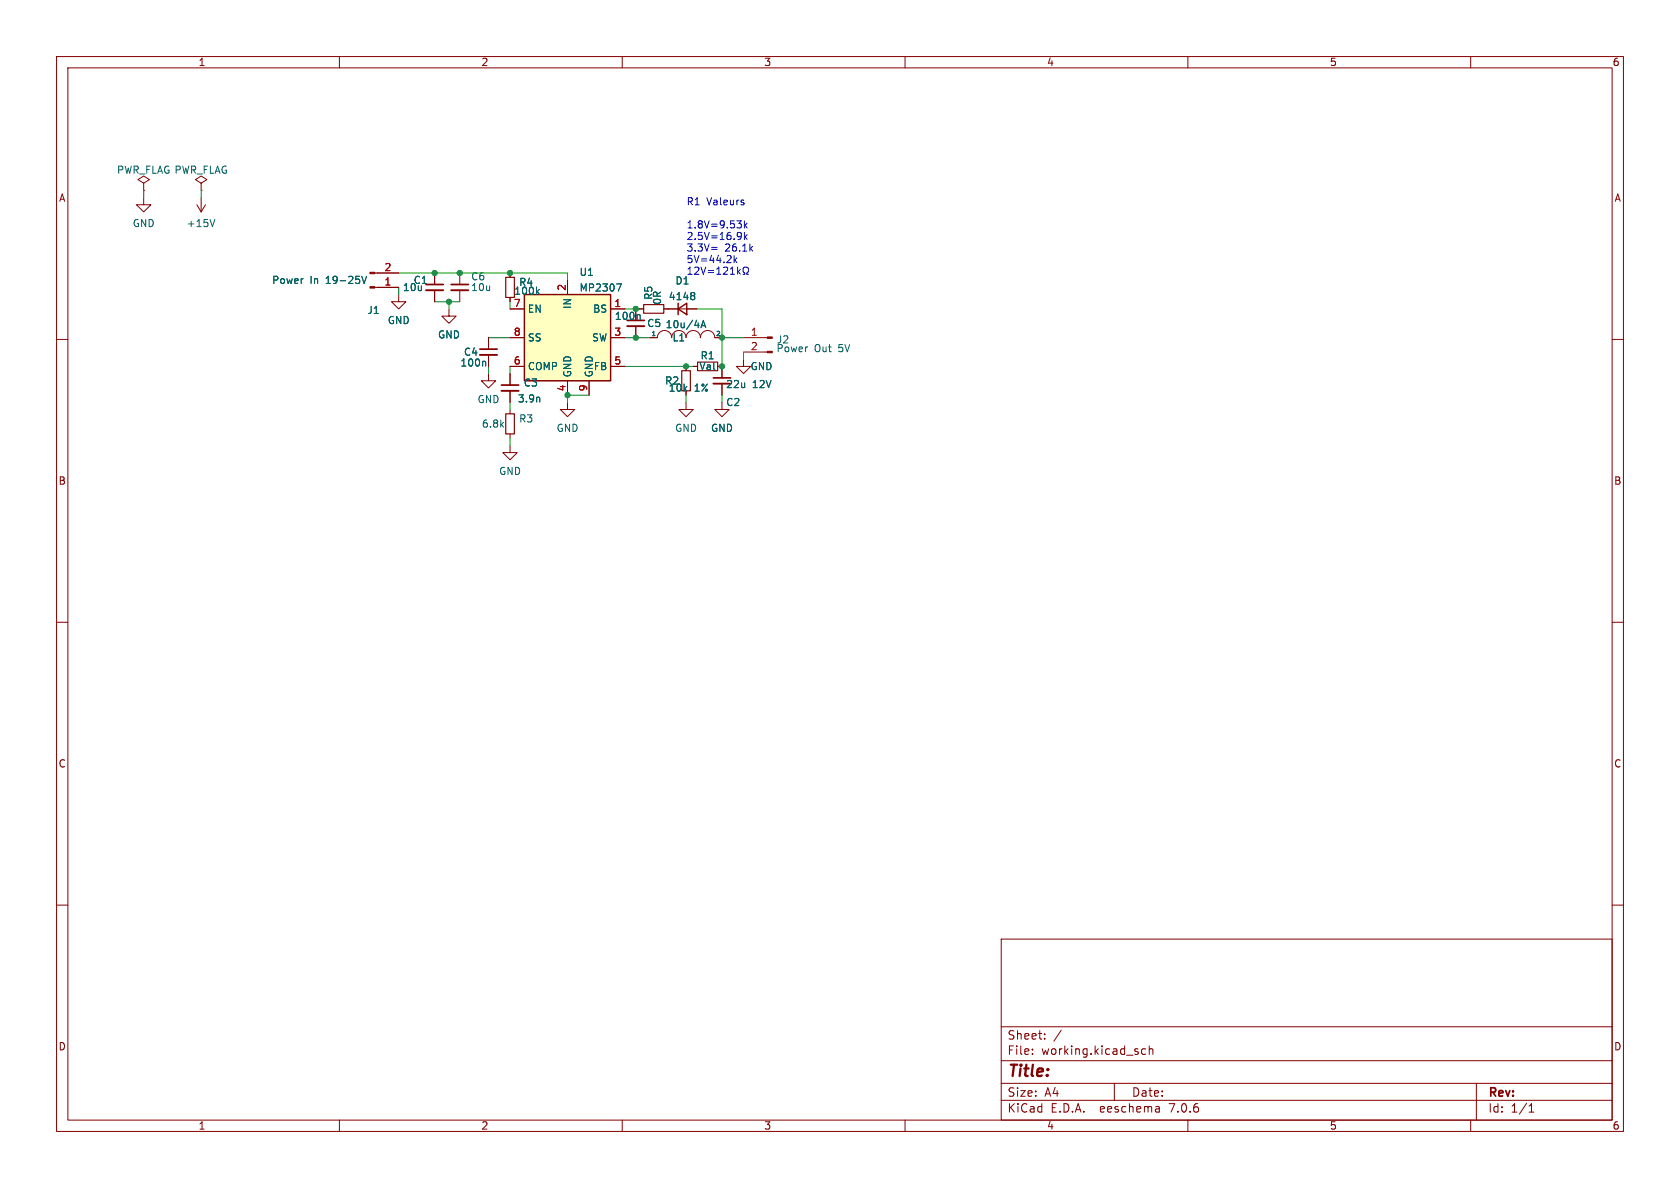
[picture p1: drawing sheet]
<svg xmlns="http://www.w3.org/2000/svg" width="297mm" height="210mm" viewBox="0 0 297 210" stroke-linecap="round" stroke-linejoin="round" font-family="sans-serif">
<g fill="none" stroke="#840000" stroke-width=".18">
<path d="M10 10h277v190h-277zM12 12h273v186h-273zM60 10v2M110 10v2M160 10v2M210 10v2M260 10v2M25.4 34.9v1.3h1.3l-1.3 1.3-1.3-1.3h1.3M25.4 32.4l1-.6-1-.7-1 .7 1 .6v1.3M25.4 33.7h.1M34.8 36.2l.8 1.3M35.6 32.4l1-.6-1-.7-1.1 .7 1.1 .6v1.3"/>
<path d="M35.6 33.7h.1M35.6 34.9v2.6M36.3 36.2l-.7 1.3M10 60h2M66.3 48.3h4.2M66.3 50.8h4.2M70.5 52.1v1.2h1.3l-1.3 1.3-1.3-1.3h1.3M76.8 48.3v2M76.8 51.3v2M79.4 54.6v1.3h1.2l-1.2 1.3-1.3-1.3h1.3M81.3 48.3v2M81.3 51.3v2"/>
<path d="M86.4 59.7v2M90.2 48.3v.7M90.2 52.6v.7M90.2 54.6h2.5M90.2 59.7h2.5M100.3 49.5v2.6M107.9 54.6h2.6M107.9 59.7h2.6M112.4 54.6v2M112.4 57.7v2M113 54.6h.8M114.9 59.7h1.3a1.27 1.27 0 0 1 1.3-1.3 1.27 1.27 0 0 1 1.2 1.3 1.27 1.27 0 0 1 1.3-1.3 1.27 1.27 0 0 1 1.3 1.3 1.27 1.27 0 0 1 1.3-1.3 1.27 1.27 0 0 1 1.2 1.3 1.27 1.27 0 0 1 1.3-1.3 1.27 1.27 0 0 1 1.3 1.3h1.2"/>
<path d="M117.3 54.6h5.9M131.4 59.7h4.3M285 60h2M86.4 66v1.3h1.2l-1.2 1.3-1.3-1.3h1.3M86.4 62.7v2.1M90.2 78.7v1.3h1.2l-1.2 1.3-1.3-1.3h1.3M90.2 66v2.1M90.2 69.1v2M90.2 72.4v.8M90.2 76.7v.8M90.2 64.8h2.5M100.3 71.1v1.3h1.3l-1.3 1.3-1.2-1.3h1.2"/>
<path d="M100.3 67.3v2.6M104.1 67.3v2.6M107.9 64.8h2.6M121.3 71.1v1.3h1.3l-1.3 1.3-1.3-1.3h1.3M121.3 64.8v.7M122.6 64.8h.7M126.9 64.8h.7v2M127.6 71.1v1.3h1.3l-1.3 1.3-1.2-1.3h1.2M127.6 67.8v2.1M131.4 63.5v1.3h1.3l-1.3 1.2-1.2-1.2h1.2M131.4 62.2h4.3M10 110h2"/>
<path d="M285 110h2M10 160h2M285 160h2M177 166h108v32h-108zM60 198v2M110 198v2M160 198v2M177 194.5h108M177 191.5h108M177 187.5h108M177 181.5h108M182.5 186.3v.1"/>
<path d="M182.5 185.5v.1M184.7 183.6v.1M184.7 182.8v.1M187.6 182.1l-1.3 2M197 191.5v3M202.5 185.5l-.4-.1-.3 .3v.4l.2 .2h.5M203.2 185.5l.2-.1 .3 .1 .1 .9M203.2 184.9v1.5M204.9 195.7l.1 .9M205 196.5l-.2 .1M205 196h-.2M210 198v2"/>
<path d="M260 198v2M261 191.5v6.5M270.3 196.6h.9M270.3 195.5l.4-.4v1.5"/>
</g>
<path d="M89.4 49h1.5v3.6h-1.5zM113.8 53.8h3.5v1.6h-3.5zM89.4 73.2h1.5v3.5h-1.5zM120.5 65.5h1.5v3.6h-1.5zM123.3 64h3.6v1.5h-3.6z" fill="none" stroke="#840000" stroke-width=".2"/>
<path d="M75.3 51.3h3.1M79.8 51.3h3M110.9 57.7h3M84.8 62.7h3.1M88.6 69.1h3.1M126.1 67.8h3.1" fill="none" stroke="#840000" stroke-width=".33"/>
<path d="M75.3 50.3h3.1M79.8 50.3h3M110.9 56.6h3M84.8 61.7h3.1M88.6 68.1h3.1M126.1 66.8h3.1" fill="none" stroke="#840000" stroke-width=".3"/>
<path d="M38 38.8l-.4 1.3M64 48.8l.4 1.3 .4-1.3M95 51.5l.3 .5M95.3 51.2l-.5 .5M109 50.2h.8l-.5 1.3M113 55.6l.2 .2v.7M122.6 51.7l.2 .3-.2 .3 .2 .2v.2l-.2 .3M123.9 57.9l.4-1.2 .5 1.2M124 57.6h.6M85.7 63.9l.2 .1v.7M95.4 70.3v.8" fill="none" stroke="#006464" stroke-width=".18"/>
<g fill="#840000" stroke="#840000" stroke-width=".18">
<path d="M65.4 48.1h.9v.3h-.9z"/>
<path d="M65.4 50.7h.9v.2h-.9z"/>
<path d="M135.7 62.1h.8v.3h-.8z"/>
<path d="M135.7 59.6h.8v.2h-.8z"/>
</g>
<path d="M92.7 52.1h15.2v15.2h-15.2z" fill="#ffffc2" stroke="#ffffc2" stroke-width=".18"/>
<path d="M92.7 52.1h15.2v15.2h-15.2zM119.9 54.6l1.5-1v2zM119.9 53.6v2" fill="none" stroke="#840000" stroke-width=".25"/>
<g fill="none" stroke="#0000c2" stroke-width=".18">
<path d="M130.3 39h.8l-.5 .5M130.8 39.5l.3 .3v.3l-.3 .2M131.5 35.9v.3M131.6 39v1.3M131.7 39.8l.4 .5M132.1 39.5l-.5 .4M121.6 48.5h.8M121.6 47.6l.4-.4v1.3M123 47.2l-.2 .1M123.3 47.2l.3 .3-.1 .3-.7 .7h.8M123.9 47.2l.4 1.3 .5-1.3M125.2 47.8h1"/>
<path d="M125.2 48.2h1M125.8 43.7h1M125.8 44.1h1M126.7 48.5h.7M126.7 47.6l.4-.4v1.3M128.1 47.2l-.2 .1M128.4 47.2l.2 .3v.3l-.7 .7h.7M129.1 48.5h.8M129.1 47.6l.4-.4v1.3M129.8 45.2v1.2M129.9 46l.4 .4M130.3 45.6l-.5 .5"/>
<path d="M130.4 47.2v1.3M130.5 48l.4 .5M130.8 41.1l.2 .1a1.07 1.07 0 0 1-.1 1M130.9 47.6l-.5 .5M131.1 41.6l-.3 .3M131.4 48.5h.3v-.3a.54 .54 0 0 1-.3-.7 .54 .54 0 0 1 .7-.2 .58 .58 0 0 1-.1 .9v.3h.3M131.6 41.1v1.2M131.7 41.9l.4 .4M132.1 41.5l-.5 .5"/>
</g>
<g fill="none" stroke="#009600" stroke-width=".18">
<path d="M25.4 33.7v1.2M35.6 33.7v1.2M70.5 48.3h29.8v1.2M70.5 50.8v1.3M76.8 53.3h4.5M79.4 53.3v1.3M86.4 59.7h3.8M90.2 53.3v1.3M110.5 59.7h4.4M110.5 54.6h2.5M123.2 54.6h4.4v10.2M127.6 59.7h3.8"/>
<path d="M86.4 64.8v1.2M90.2 64.8v1.2M90.2 71.1v1.3M90.2 77.5v1.2M104.1 69.9h-3.8v1.2M110.5 64.8h12.1M121.3 69.9v1.2M127.6 69.9v1.2M131.4 62.2v1.3"/>
</g>
<g fill="#009600" stroke="#009600" stroke-width=".18">
<circle cx="90.2" cy="48.3" r=".46"/>
<circle cx="76.8" cy="48.3" r=".46"/>
<circle cx="81.3" cy="48.3" r=".46"/>
<circle cx="79.4" cy="53.3" r=".46"/>
<circle cx="112.4" cy="59.7" r=".46"/>
<circle cx="100.3" cy="69.9" r=".46"/>
<circle cx="112.4" cy="54.6" r=".46"/>
<circle cx="127.6" cy="64.8" r=".46"/>
<circle cx="127.6" cy="59.7" r=".46"/>
<circle cx="121.3" cy="64.8" r=".46"/>
</g>
<text font-size="2.8" fill="#840000" x="178" y="190.9">Title:</text>
<g font-size="2.1" fill="#840000">
<text x="178" y="184">Sheet:</text>
<text x="178" y="186.7">File:</text>
<text x="184.1" y="186.7">working.kicad_sch</text>
<text x="178" y="196.9">KiCad</text>
<text x="178" y="194.1">Size:</text>
<text x="184.7" y="194.1">A4</text>
<text x="185.7" y="196.9">E.D.A.</text>
<text x="194.6" y="196.9">eeschema</text>
<text x="200" y="194.1">Date:</text>
<text x="207" y="196.9">7.0.6</text>
<text x="263" y="194.3">Rev:</text>
<text x="263" y="196.9">Id:</text>
<text x="267.1" y="196.9">1/1</text>
</g>
<g font-size="1.8" fill="#840000">
<text x="35" y="11.9">1</text>
<text x="85" y="11.9">2</text>
<text x="135" y="11.9">3</text>
<text x="185" y="11.9">4</text>
<text x="235" y="11.9">5</text>
<text x="285" y="11.9">6</text>
<text x="10.3" y="35.9">A</text>
<text x="285.3" y="35.9">A</text>
<text x="118.1" y="69.4">10k</text>
<text x="10.3" y="85.9">B</text>
<text x="285.3" y="85.9">B</text>
<text x="10.3" y="135.9">C</text>
<text x="285.3" y="135.9">C</text>
<text x="10.3" y="185.9">D</text>
<text x="285.3" y="185.9">D</text>
<text x="35" y="199.9">1</text>
<text x="85" y="199.9">2</text>
<text x="135" y="199.9">3</text>
<text x="185" y="199.9">4</text>
<text x="235" y="199.9">5</text>
<text x="285" y="199.9">6</text>
</g>
<g font-size="1.8" fill="#006464">
<text x="20.6" y="30.9">PWR_FLAG PWR_FLAG</text>
<text x="23.4" y="40.4">GND</text>
<text x="32.9" y="40.4">+15V</text>
<text x="48" y="50.4">Power</text>
<text x="54.8" y="50.4">In</text>
<text x="57.7" y="50.4">19-25V</text>
<text x="71.1" y="51.7">10u</text>
<text x="73" y="50.4">C1</text>
<text x="83.2" y="49.8">C6</text>
<text x="83.2" y="51.7">10u</text>
<text x="90.8" y="52.3">100k</text>
<text x="91.7" y="50.8">R4</text>
<text x="102.4" y="49">U1</text>
<text x="102.4" y="51.7">MP2307</text>
<text x="115.5" y="53.1" transform="rotate(-90 115.5 53.1)">R5</text>
<text x="117.1" y="54" transform="rotate(-90 117.1 54)">0R</text>
<text x="118.1" y="53.3">4148</text>
<text x="119.3" y="50.5">D1</text>
<text x="64.8" y="55.7">J1</text>
<text x="68.4" y="57.5">GND</text>
<text x="93.2" y="55.5">EN</text>
<text x="101.2" y="54.7" transform="rotate(-90 101.2 54.7)">IN</text>
<text x="104.8" y="55.5">BS</text>
<text x="108.6" y="56.7">100n</text>
<text x="114.3" y="58">C5</text>
<text x="117.6" y="58.2">10u/4A</text>
<text x="77.3" y="60">GND</text>
<text x="81.3" y="65">100n</text>
<text x="81.9" y="63.1">C4</text>
<text x="93.2" y="65.6">COMP</text>
<text x="93.2" y="60.6">SS</text>
<text x="104.6" y="60.6">SW</text>
<text x="104.9" y="65.6">FB</text>
<text x="118.8" y="60.6">L1</text>
<text x="123.5" y="65.6">Val</text>
<text x="123.8" y="63.7">R1</text>
<text x="132.6" y="65.6">GND</text>
<text x="137.2" y="62.5">Power</text>
<text x="137.2" y="60.9">J2</text>
<text x="144" y="62.5">Out</text>
<text x="148.3" y="62.5">5V</text>
<text x="84.3" y="71.5">GND</text>
<text x="91.4" y="71.3">3.9n</text>
<text x="92.5" y="68.5">C3</text>
<text x="101.2" y="66.8" transform="rotate(-90 101.2 66.8)">GND</text>
<text x="105" y="66.8" transform="rotate(-90 105 66.8)">GND</text>
<text x="117.5" y="68.2">R2</text>
<text x="122.7" y="69.4">1%</text>
<text x="128.3" y="72">C2</text>
<text x="128.3" y="68.8">22u</text>
<text x="133" y="68.8">12V</text>
<text x="85.1" y="75.8">6.8k</text>
<text x="91.7" y="74.9">R3</text>
<text x="98.3" y="76.5">GND</text>
<text x="119.2" y="76.5">GND</text>
<text x="125.6" y="76.5">GND</text>
<text x="88.1" y="84.2">GND</text>
</g>
<g font-size="1.8" fill="#0000c2">
<text x="121.3" y="36.4">R1</text>
<text x="121.3" y="40.5">1.8V=9.53k</text>
<text x="124.9" y="36.4">Valeurs</text>
<text x="121.3" y="42.5">2.5V=16.9k</text>
<text x="121.3" y="44.6">3.3V=</text>
<text x="121.3" y="46.6">5V=44.2k</text>
<text x="128.1" y="44.6">26.1k</text>
</g>
<g font-size="1.8" fill="#a90000">
<text x="67.9" y="50.5">1</text>
<text x="67.9" y="48">2</text>
<text x="100.1" y="51.5" transform="rotate(-90 100.1 51.5)">2</text>
<text x="90.7" y="54.4">7</text>
<text x="90.7" y="59.4">8</text>
<text x="108.5" y="54.4">1</text>
<text x="108.5" y="59.4">3</text>
<text x="132.6" y="59.4">1</text>
<text x="90.7" y="64.5">6</text>
<text x="108.5" y="64.5">5</text>
<text x="132.6" y="62">2</text>
<text x="100.1" y="69.3" transform="rotate(-90 100.1 69.3)">4</text>
<text x="103.9" y="69.3" transform="rotate(-90 103.9 69.3)">9</text>
</g>
<g font-size="1.1" fill="#006464">
<text x="115.1" y="59.4">1</text>
<text x="126.5" y="59.4">2</text>
</g>
</svg>
